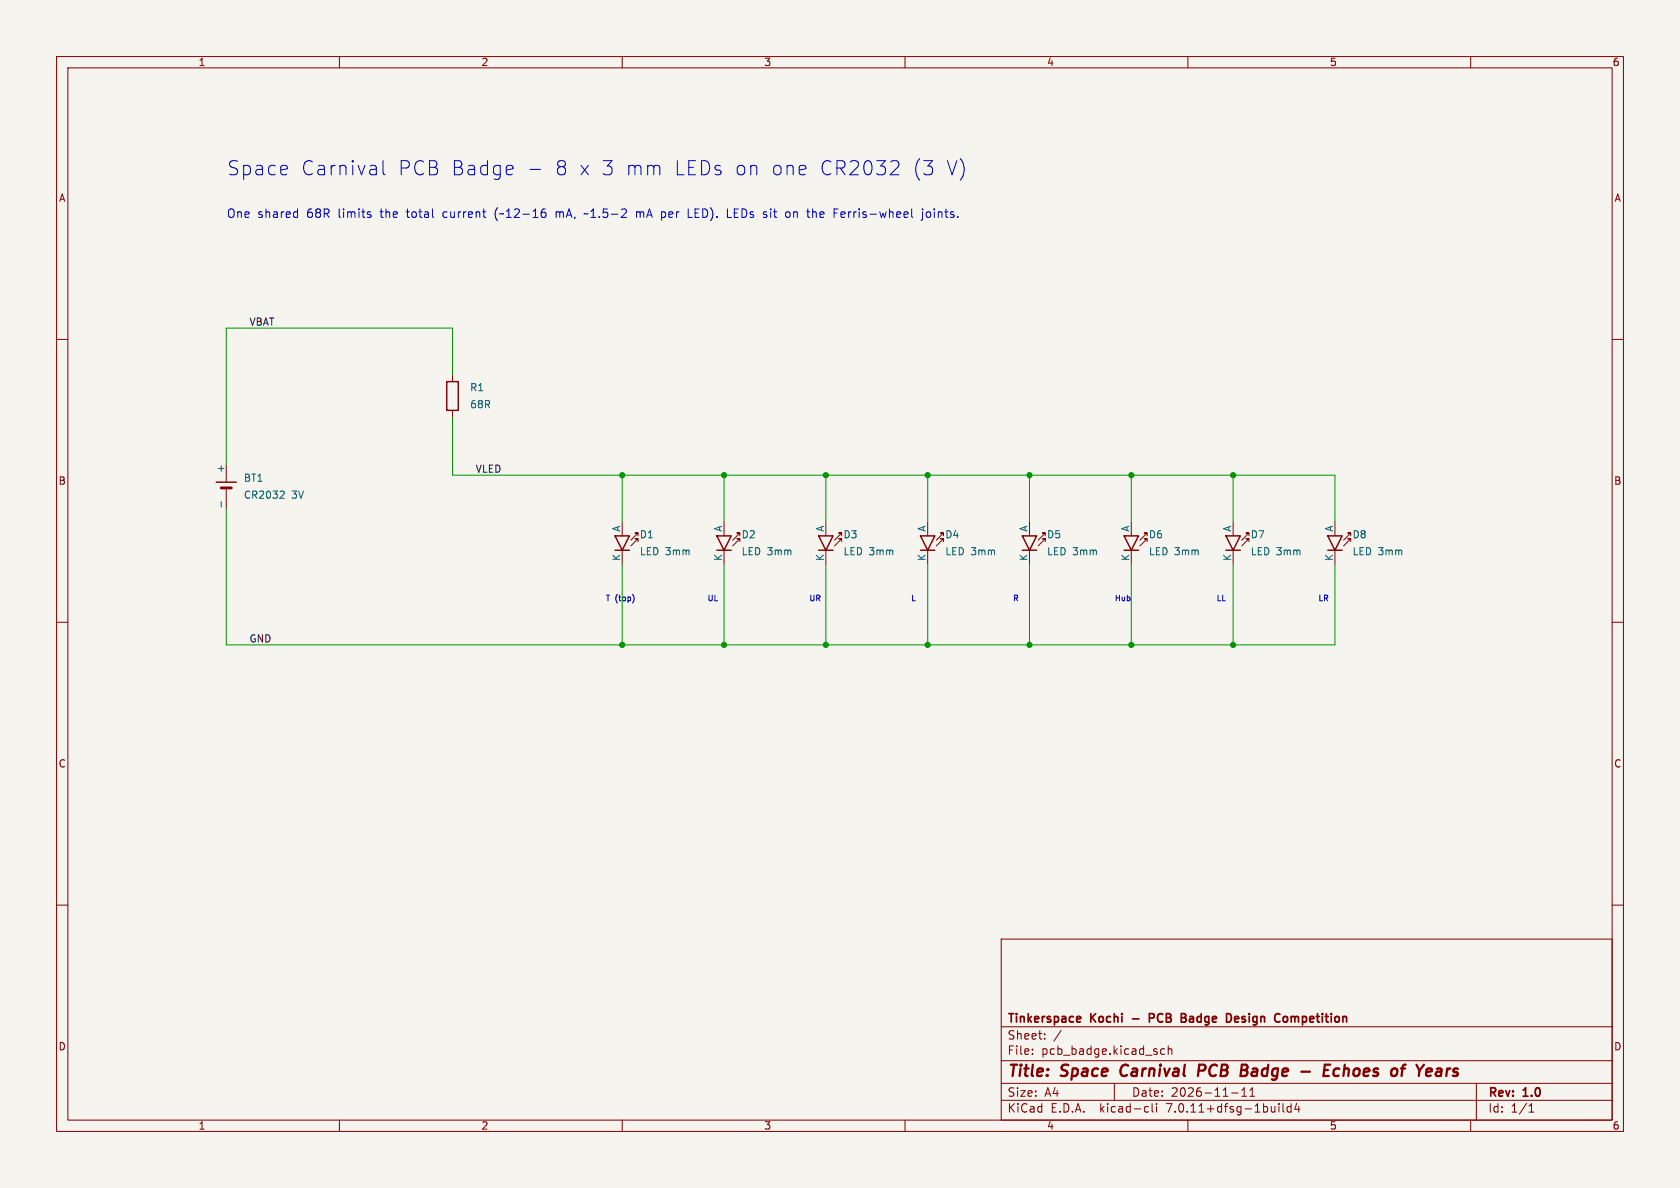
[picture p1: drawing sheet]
(kicad_sch (version 20230121) (generator eeschema) (paper "A4")
(title_block (title "Space Carnival PCB Badge - Echoes of Years") (date "2026-11-11") (rev "1.0") (company "Tinkerspace Kochi - PCB Badge Design Competition"))
(lib_symbols (symbol "Badge:R" (pin_numbers hide) (pin_names (offset 0)) (in_bom yes) (on_board yes)
 (property "Reference" "R" (at 2.032 0 90) (effects (font (size 1.27 1.27))))
 (property "Value" "R" (at -2.032 0 90) (effects (font (size 1.27 1.27))))
 (property "Footprint" "" (at -1.778 0 90) (effects (font (size 1.27 1.27)) hide))
 (property "Datasheet" "~" (at 0 0 0) (effects (font (size 1.27 1.27)) hide))
 (symbol "R_0_1" (rectangle (start -1.016 -2.54) (end 1.016 2.54) (stroke (width 0.254) (type default)) (fill (type none))))
 (symbol "R_1_1"
  (pin passive line (at 0 3.81 270) (length 1.27) (name "~" (effects (font (size 1.27 1.27)))) (number "1" (effects (font (size 1.27 1.27)))))
  (pin passive line (at 0 -3.81 90) (length 1.27) (name "~" (effects (font (size 1.27 1.27)))) (number "2" (effects (font (size 1.27 1.27)))))))(symbol "Badge:LED" (pin_numbers hide) (pin_names (offset 0)) (in_bom yes) (on_board yes)
 (property "Reference" "D" (at 2.54 0 90) (effects (font (size 1.27 1.27))))
 (property "Value" "LED" (at -2.54 0 90) (effects (font (size 1.27 1.27))))
 (property "Footprint" "" (at 0 0 0) (effects (font (size 1.27 1.27)) hide))
 (property "Datasheet" "~" (at 0 0 0) (effects (font (size 1.27 1.27)) hide))
 (symbol "LED_0_1"
  (polyline (pts (xy -1.27 1.27) (xy 1.27 1.27) (xy 0 -1.27) (xy -1.27 1.27)) (stroke (width 0.254) (type default)) (fill (type none)))
  (polyline (pts (xy -1.27 -1.27) (xy 1.27 -1.27)) (stroke (width 0.254) (type default)) (fill (type none)))
  (polyline (pts (xy 1.524 0.508) (xy 2.794 1.778) (xy 2.286 1.778) (xy 2.794 1.778) (xy 2.794 1.27)) (stroke (width 0) (type default)) (fill (type none)))
  (polyline (pts (xy 1.524 -0.508) (xy 2.794 0.762) (xy 2.286 0.762) (xy 2.794 0.762) (xy 2.794 0.254)) (stroke (width 0) (type default)) (fill (type none))))
 (symbol "LED_1_1"
  (pin passive line (at 0 -3.81 90) (length 2.54) (name "K" (effects (font (size 1.27 1.27)))) (number "1" (effects (font (size 1.27 1.27)))))
  (pin passive line (at 0 3.81 270) (length 2.54) (name "A" (effects (font (size 1.27 1.27)))) (number "2" (effects (font (size 1.27 1.27)))))))(symbol "Badge:Battery_Cell" (pin_numbers hide) (pin_names (offset 0)) (in_bom yes) (on_board yes)
 (property "Reference" "BT" (at 2.54 2.54 0) (effects (font (size 1.27 1.27)) (justify left)))
 (property "Value" "Battery_Cell" (at 2.54 0 0) (effects (font (size 1.27 1.27)) (justify left)))
 (property "Footprint" "" (at 0 1.524 90) (effects (font (size 1.27 1.27)) hide))
 (property "Datasheet" "~" (at 0 1.524 90) (effects (font (size 1.27 1.27)) hide))
 (symbol "Battery_Cell_0_1"
  (polyline (pts (xy -1.778 0.762) (xy 1.778 0.762)) (stroke (width 0.254) (type default)) (fill (type none)))
  (polyline (pts (xy -0.889 -0.254) (xy 0.889 -0.254)) (stroke (width 0.508) (type default)) (fill (type none)))
  (polyline (pts (xy 0 0.762) (xy 0 2.54)) (stroke (width 0) (type default)) (fill (type none)))
  (polyline (pts (xy 0 -0.254) (xy 0 -2.54)) (stroke (width 0) (type default)) (fill (type none))))
 (symbol "Battery_Cell_1_1"
  (pin passive line (at 0 3.81 270) (length 1.27) (name "+" (effects (font (size 1.27 1.27)))) (number "1" (effects (font (size 1.27 1.27)))))
  (pin passive line (at 0 -3.81 90) (length 1.27) (name "-" (effects (font (size 1.27 1.27)))) (number "2" (effects (font (size 1.27 1.27))))))))
(symbol (lib_id "Badge:Battery_Cell") (at 40.0 86.0 0) (unit 1) (in_bom yes) (on_board yes) (dnp no) (property "Reference" "BT1" (at 43.0 84.5 0) (effects (font (size 1.27 1.27)) (justify left))) (property "Value" "CR2032 3V" (at 43.0 87.5 0) (effects (font (size 1.27 1.27)) (justify left))) (property "Footprint" "PCBBadge:CR2032_Holder_THT_20mm" (at 40.0 86.0 0) (effects (font (size 1.27 1.27)) hide)) (property "Datasheet" "~" (at 0 0 0) (effects (font (size 1.27 1.27)) hide)) (pin "1") (pin "2") )
(symbol (lib_id "Badge:R") (at 80.0 70.0 0) (unit 1) (in_bom yes) (on_board yes) (dnp no) (property "Reference" "R1" (at 83.0 68.5 0) (effects (font (size 1.27 1.27)) (justify left))) (property "Value" "68R" (at 83.0 71.5 0) (effects (font (size 1.27 1.27)) (justify left))) (property "Footprint" "PCBBadge:R_Axial_P10.16mm" (at 80.0 70.0 0) (effects (font (size 1.27 1.27)) hide)) (property "Datasheet" "~" (at 0 0 0) (effects (font (size 1.27 1.27)) hide)) (pin "1") (pin "2") )
(symbol (lib_id "Badge:LED") (at 110.0 96.0 0) (unit 1) (in_bom yes) (on_board yes) (dnp no) (property "Reference" "D1" (at 113.0 94.5 0) (effects (font (size 1.27 1.27)) (justify left))) (property "Value" "LED 3mm" (at 113.0 97.5 0) (effects (font (size 1.27 1.27)) (justify left))) (property "Footprint" "PCBBadge:LED_D3.0mm_Pitch2.54mm" (at 110.0 96.0 0) (effects (font (size 1.27 1.27)) hide)) (property "Datasheet" "~" (at 0 0 0) (effects (font (size 1.27 1.27)) hide)) (pin "1") (pin "2") )
(wire (pts (xy 110.0 84.0) (xy 110.0 92.19)) (stroke (width 0) (type default)))
(wire (pts (xy 110.0 99.81) (xy 110.0 114.0)) (stroke (width 0) (type default)))
(text "T (top)" (at 107.0 106.0 0) (effects (font (size 1.0 1.0)) (justify left)))
(symbol (lib_id "Badge:LED") (at 128.0 96.0 0) (unit 1) (in_bom yes) (on_board yes) (dnp no) (property "Reference" "D2" (at 131.0 94.5 0) (effects (font (size 1.27 1.27)) (justify left))) (property "Value" "LED 3mm" (at 131.0 97.5 0) (effects (font (size 1.27 1.27)) (justify left))) (property "Footprint" "PCBBadge:LED_D3.0mm_Pitch2.54mm" (at 128.0 96.0 0) (effects (font (size 1.27 1.27)) hide)) (property "Datasheet" "~" (at 0 0 0) (effects (font (size 1.27 1.27)) hide)) (pin "1") (pin "2") )
(wire (pts (xy 128.0 84.0) (xy 128.0 92.19)) (stroke (width 0) (type default)))
(wire (pts (xy 128.0 99.81) (xy 128.0 114.0)) (stroke (width 0) (type default)))
(text "UL" (at 125.0 106.0 0) (effects (font (size 1.0 1.0)) (justify left)))
(junction (at 128.0 84.0) (diameter 0) (color 0 0 0 0))
(junction (at 128.0 114.0) (diameter 0) (color 0 0 0 0))
(symbol (lib_id "Badge:LED") (at 146.0 96.0 0) (unit 1) (in_bom yes) (on_board yes) (dnp no) (property "Reference" "D3" (at 149.0 94.5 0) (effects (font (size 1.27 1.27)) (justify left))) (property "Value" "LED 3mm" (at 149.0 97.5 0) (effects (font (size 1.27 1.27)) (justify left))) (property "Footprint" "PCBBadge:LED_D3.0mm_Pitch2.54mm" (at 146.0 96.0 0) (effects (font (size 1.27 1.27)) hide)) (property "Datasheet" "~" (at 0 0 0) (effects (font (size 1.27 1.27)) hide)) (pin "1") (pin "2") )
(wire (pts (xy 146.0 84.0) (xy 146.0 92.19)) (stroke (width 0) (type default)))
(wire (pts (xy 146.0 99.81) (xy 146.0 114.0)) (stroke (width 0) (type default)))
(text "UR" (at 143.0 106.0 0) (effects (font (size 1.0 1.0)) (justify left)))
(junction (at 146.0 84.0) (diameter 0) (color 0 0 0 0))
(junction (at 146.0 114.0) (diameter 0) (color 0 0 0 0))
(symbol (lib_id "Badge:LED") (at 164.0 96.0 0) (unit 1) (in_bom yes) (on_board yes) (dnp no) (property "Reference" "D4" (at 167.0 94.5 0) (effects (font (size 1.27 1.27)) (justify left))) (property "Value" "LED 3mm" (at 167.0 97.5 0) (effects (font (size 1.27 1.27)) (justify left))) (property "Footprint" "PCBBadge:LED_D3.0mm_Pitch2.54mm" (at 164.0 96.0 0) (effects (font (size 1.27 1.27)) hide)) (property "Datasheet" "~" (at 0 0 0) (effects (font (size 1.27 1.27)) hide)) (pin "1") (pin "2") )
(wire (pts (xy 164.0 84.0) (xy 164.0 92.19)) (stroke (width 0) (type default)))
(wire (pts (xy 164.0 99.81) (xy 164.0 114.0)) (stroke (width 0) (type default)))
(text "L" (at 161.0 106.0 0) (effects (font (size 1.0 1.0)) (justify left)))
(junction (at 164.0 84.0) (diameter 0) (color 0 0 0 0))
(junction (at 164.0 114.0) (diameter 0) (color 0 0 0 0))
(symbol (lib_id "Badge:LED") (at 182.0 96.0 0) (unit 1) (in_bom yes) (on_board yes) (dnp no) (property "Reference" "D5" (at 185.0 94.5 0) (effects (font (size 1.27 1.27)) (justify left))) (property "Value" "LED 3mm" (at 185.0 97.5 0) (effects (font (size 1.27 1.27)) (justify left))) (property "Footprint" "PCBBadge:LED_D3.0mm_Pitch2.54mm" (at 182.0 96.0 0) (effects (font (size 1.27 1.27)) hide)) (property "Datasheet" "~" (at 0 0 0) (effects (font (size 1.27 1.27)) hide)) (pin "1") (pin "2") )
(wire (pts (xy 182.0 84.0) (xy 182.0 92.19)) (stroke (width 0) (type default)))
(wire (pts (xy 182.0 99.81) (xy 182.0 114.0)) (stroke (width 0) (type default)))
(text "R" (at 179.0 106.0 0) (effects (font (size 1.0 1.0)) (justify left)))
(junction (at 182.0 84.0) (diameter 0) (color 0 0 0 0))
(junction (at 182.0 114.0) (diameter 0) (color 0 0 0 0))
(symbol (lib_id "Badge:LED") (at 200.0 96.0 0) (unit 1) (in_bom yes) (on_board yes) (dnp no) (property "Reference" "D6" (at 203.0 94.5 0) (effects (font (size 1.27 1.27)) (justify left))) (property "Value" "LED 3mm" (at 203.0 97.5 0) (effects (font (size 1.27 1.27)) (justify left))) (property "Footprint" "PCBBadge:LED_D3.0mm_Pitch2.54mm" (at 200.0 96.0 0) (effects (font (size 1.27 1.27)) hide)) (property "Datasheet" "~" (at 0 0 0) (effects (font (size 1.27 1.27)) hide)) (pin "1") (pin "2") )
(wire (pts (xy 200.0 84.0) (xy 200.0 92.19)) (stroke (width 0) (type default)))
(wire (pts (xy 200.0 99.81) (xy 200.0 114.0)) (stroke (width 0) (type default)))
(text "Hub" (at 197.0 106.0 0) (effects (font (size 1.0 1.0)) (justify left)))
(junction (at 200.0 84.0) (diameter 0) (color 0 0 0 0))
(junction (at 200.0 114.0) (diameter 0) (color 0 0 0 0))
(symbol (lib_id "Badge:LED") (at 218.0 96.0 0) (unit 1) (in_bom yes) (on_board yes) (dnp no) (property "Reference" "D7" (at 221.0 94.5 0) (effects (font (size 1.27 1.27)) (justify left))) (property "Value" "LED 3mm" (at 221.0 97.5 0) (effects (font (size 1.27 1.27)) (justify left))) (property "Footprint" "PCBBadge:LED_D3.0mm_Pitch2.54mm" (at 218.0 96.0 0) (effects (font (size 1.27 1.27)) hide)) (property "Datasheet" "~" (at 0 0 0) (effects (font (size 1.27 1.27)) hide)) (pin "1") (pin "2") )
(wire (pts (xy 218.0 84.0) (xy 218.0 92.19)) (stroke (width 0) (type default)))
(wire (pts (xy 218.0 99.81) (xy 218.0 114.0)) (stroke (width 0) (type default)))
(text "LL" (at 215.0 106.0 0) (effects (font (size 1.0 1.0)) (justify left)))
(junction (at 218.0 84.0) (diameter 0) (color 0 0 0 0))
(junction (at 218.0 114.0) (diameter 0) (color 0 0 0 0))
(symbol (lib_id "Badge:LED") (at 236.0 96.0 0) (unit 1) (in_bom yes) (on_board yes) (dnp no) (property "Reference" "D8" (at 239.0 94.5 0) (effects (font (size 1.27 1.27)) (justify left))) (property "Value" "LED 3mm" (at 239.0 97.5 0) (effects (font (size 1.27 1.27)) (justify left))) (property "Footprint" "PCBBadge:LED_D3.0mm_Pitch2.54mm" (at 236.0 96.0 0) (effects (font (size 1.27 1.27)) hide)) (property "Datasheet" "~" (at 0 0 0) (effects (font (size 1.27 1.27)) hide)) (pin "1") (pin "2") )
(wire (pts (xy 236.0 84.0) (xy 236.0 92.19)) (stroke (width 0) (type default)))
(wire (pts (xy 236.0 99.81) (xy 236.0 114.0)) (stroke (width 0) (type default)))
(text "LR" (at 233.0 106.0 0) (effects (font (size 1.0 1.0)) (justify left)))
(junction (at 110.0 84.0) (diameter 0) (color 0 0 0 0))
(junction (at 110.0 114.0) (diameter 0) (color 0 0 0 0))
(wire (pts (xy 40.0 82.19) (xy 40.0 58.0)) (stroke (width 0) (type default)))
(wire (pts (xy 40.0 58.0) (xy 80.0 58.0)) (stroke (width 0) (type default)))
(wire (pts (xy 80.0 58.0) (xy 80.0 66.19)) (stroke (width 0) (type default)))
(wire (pts (xy 80.0 73.81) (xy 80.0 84.0)) (stroke (width 0) (type default)))
(wire (pts (xy 80.0 84.0) (xy 110.0 84.0)) (stroke (width 0) (type default)))
(wire (pts (xy 110.0 84.0) (xy 128.0 84.0)) (stroke (width 0) (type default)))
(wire (pts (xy 110.0 114.0) (xy 128.0 114.0)) (stroke (width 0) (type default)))
(wire (pts (xy 128.0 84.0) (xy 146.0 84.0)) (stroke (width 0) (type default)))
(wire (pts (xy 128.0 114.0) (xy 146.0 114.0)) (stroke (width 0) (type default)))
(wire (pts (xy 146.0 84.0) (xy 164.0 84.0)) (stroke (width 0) (type default)))
(wire (pts (xy 146.0 114.0) (xy 164.0 114.0)) (stroke (width 0) (type default)))
(wire (pts (xy 164.0 84.0) (xy 182.0 84.0)) (stroke (width 0) (type default)))
(wire (pts (xy 164.0 114.0) (xy 182.0 114.0)) (stroke (width 0) (type default)))
(wire (pts (xy 182.0 84.0) (xy 200.0 84.0)) (stroke (width 0) (type default)))
(wire (pts (xy 182.0 114.0) (xy 200.0 114.0)) (stroke (width 0) (type default)))
(wire (pts (xy 200.0 84.0) (xy 218.0 84.0)) (stroke (width 0) (type default)))
(wire (pts (xy 200.0 114.0) (xy 218.0 114.0)) (stroke (width 0) (type default)))
(wire (pts (xy 218.0 84.0) (xy 236.0 84.0)) (stroke (width 0) (type default)))
(wire (pts (xy 218.0 114.0) (xy 236.0 114.0)) (stroke (width 0) (type default)))
(wire (pts (xy 40.0 89.81) (xy 40.0 114.0)) (stroke (width 0) (type default)))
(wire (pts (xy 40.0 114.0) (xy 110.0 114.0)) (stroke (width 0) (type default)))
(label "VBAT" (at 44.0 58.0 0) (effects (font (size 1.27 1.27)) (justify left bottom)))
(label "VLED" (at 84.0 84.0 0) (effects (font (size 1.27 1.27)) (justify left bottom)))
(label "GND" (at 44.0 114.0 0) (effects (font (size 1.27 1.27)) (justify left bottom)))
(text "Space Carnival PCB Badge - 8 x 3 mm LEDs on one CR2032 (3 V)" (at 40 30 0) (effects (font (size 2.5 2.5)) (justify left)))
(text "One shared 68R limits the total current (~12-16 mA, ~1.5-2 mA per LED). LEDs sit on the Ferris-wheel joints." (at 40 38 0) (effects (font (size 1.5 1.5)) (justify left)))
(sheet_instances (path "" (page "1"))))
